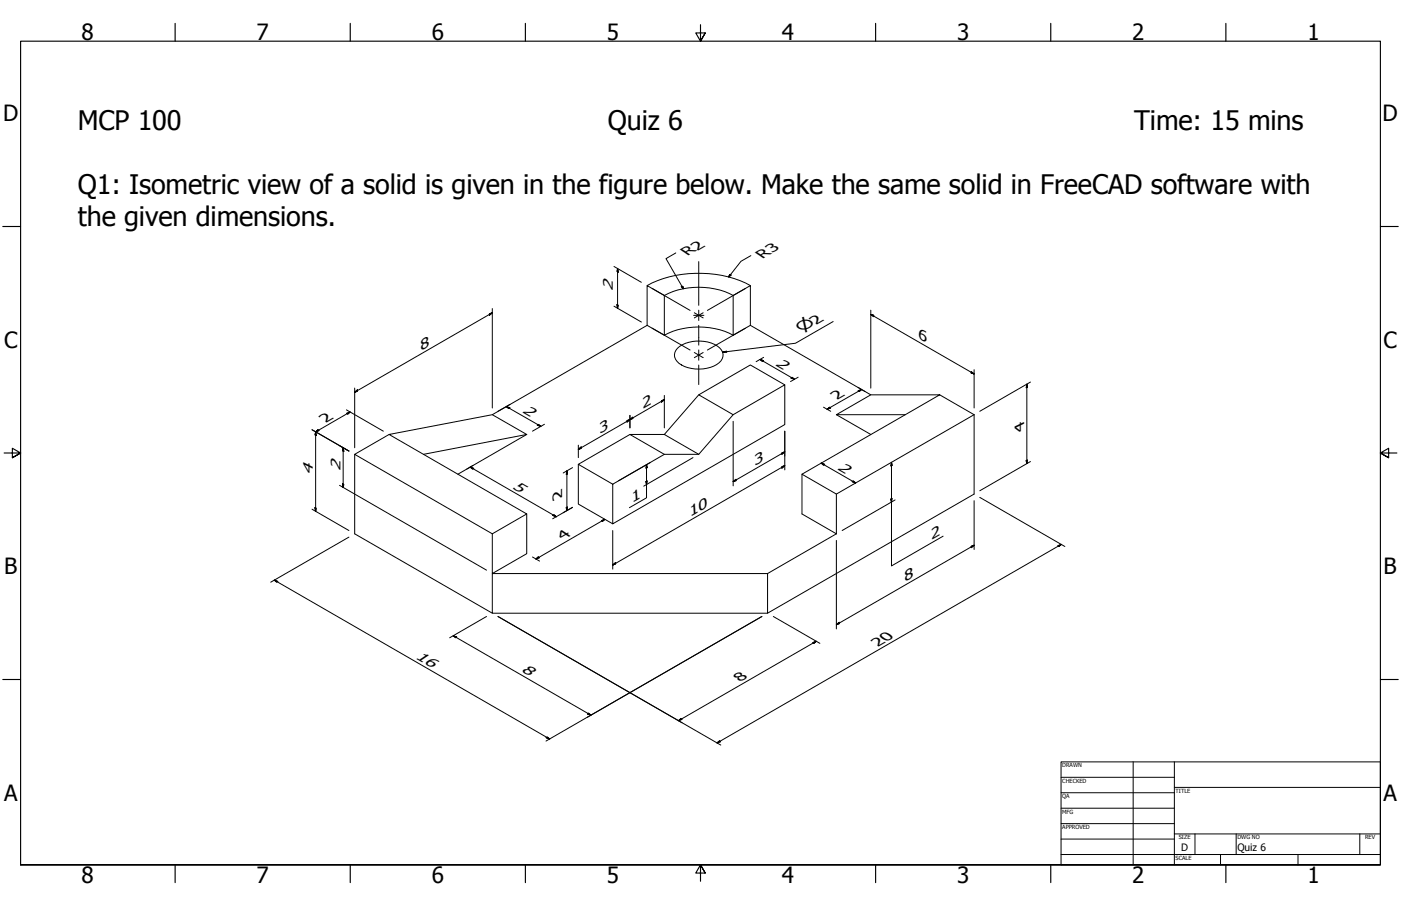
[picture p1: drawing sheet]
<svg xmlns="http://www.w3.org/2000/svg" width="864mm" height="559mm" viewBox="0 0 864 559" stroke-linecap="round" stroke-linejoin="round" font-family="sans-serif">
<!-- layer: Visible (ANSI) -->
<g fill="none" stroke="#000" stroke-width=".62">
<path d="M399 176a70 70 0 0 1 64 0M410 182a47 47 0 0 1 42 0M399 201v-25l11 6v25M399 201l-96 55M399 201l11 6M410 207a47 47 0 0 1 42 0M418 215a21 21 0 0 1 27 1 7 7 0 0 1-5 10 22 22 0 0 1-23-3 6 6 0 0 1 1-8zM463 201v-25l-11 6v25M463 201l74 43M463 201l-11 6M484 237l-21-12-32 19 21 12M431 244l-21 24 21 12"/>
<path d="M516 256l21-12h42l-21 12zM516 256l21 12M558 256l-64 36 22 13 84-49M579 244l21 12M600 256v49l-127 73M240 268l63-12 22 12-64 12zM240 268l-21 12 84 49 22-12-64-37M325 268l-43 24M388 268l-32 18 22 13M410 268h-22l22 12M219 280v49l84 49M356 286v25l22 12"/>
<path d="M378 299l32-19h21l21-24 32-19v25l-106 61zM494 292v25l22 12M325 317v25l-22 12v-25M516 305v24M516 329l-43 25M303 354h170v24h-170z"/>
</g>
<!-- layer: Border (ANSI) -->
<g fill="none" stroke="#000" stroke-width=".7">
<path d="M108 14v11M216 14v11M324 14v11M432 15v10l-3-5h6l-3 5 3-5M540 14v11M648 14v11M756 14v11M2 140h11M851 140h11M3 279h10l-5-3v6l5-3-5 3M861 279h-10l5-3v6l-5-3 5 3M2 419h11"/>
<path d="M851 419h11M13 533v-508h838v508h-838h838M108 533v11M216 533v11M324 533v11M435 538l-3-5 3 5h-6l3-5v11M540 533v11M648 533v11M756 533v11"/>
</g>
<!-- layer: Title (ANSI) -->
<g fill="none" stroke="#000" stroke-width=".62">
<path d="M654 470h197v63h-197zM654 479h70M698 470v63M724 470v63M654 489h70M654 498h70M724 486h127M654 508h70M654 518h70M724 514h127M737 514v13M762 514v13"/>
<path d="M838 514v13M654 527h197M752 527v6M800 527v6"/>
</g>
<!-- layer: Dimension (ANSI) -->
<g fill="none" stroke="#000" stroke-width=".62">
<path d="M417 156l-6 4 10 18M463 158l-6 3-8 10M378 164l17 10M381 166v2l-1-1zM381 166v24M420 177h1v1zM450 169l1 1-2 1zM302 194l1-1-1 1zM303 193l-84 49M303 190v62M378 189l17 10M380 188h1v2z"/>
<path d="M514 198l-24 14-45 5M537 194l2 1zM537 194l63 37M537 191v48M445 217h3zM219 239v37M469 222l2 1h-1zM469 222l21 12M471 220l-5 3M488 233l2 1zM492 233l-5 2M529 239l4 2"/>
<path d="M599 229l1 2-1-1zM600 228v24M633 237v2zM633 237v49M635 236l-31 18M214 253l22 13M214 255l2-1-2 1zM216 254l-21 12v49M219 242l1-2v1zM312 251l2 1zM312 251l21 12M314 249l-7 5"/>
<path d="M387 259h1l-1 1zM388 259l2-2v1zM388 256v8M408 247h2l-2 1zM410 247l-54 30M410 244v20M452 260v40M508 251l4 3M510 252l1-1 1 1zM529 241l2-1-1 1zM531 240l-21 12M192 265l23 13-6-3"/>
<path d="M195 266v3l-1-1zM195 266l1-1 1 1zM212 276v2h-1zM212 276v25M331 262h1l1 1zM336 262l-8 4M356 277l2-1v1zM356 275v7M482 279h2l-2 1zM484 279l-32 18M484 266v24M209 299l91 53"/>
<path d="M211 298l1 1v2zM290 288l2 1h-1zM290 288l53 31M292 287l-4 2M349 290l1 2-1 1zM349 290v25M353 288l-6 4M398 297h1v2zM399 287v1l-1 1zM399 287v20l-11 6M401 285l-20 12M427 282l-30 18"/>
<path d="M452 297l2-1zM482 288l2-1-2 2zM484 287l-106 61M506 286h2v1zM506 286l21 12M525 297h1l1 1zM550 285v2h-1zM550 285v64l31-18M633 284v2zM635 285l-31 18M192 314l23 13M194 313h1v2z"/>
<path d="M341 318h1l1 1zM347 316l6-3-12 7M349 313h1l-1 2zM549 308l1-1v3zM552 308l-33 19M600 309v30M604 307l52 30M215 331l-48 28M371 321l2-1-2 2zM373 320l-43 25M378 327v24M516 333v55"/>
<path d="M599 337l1-1-1 2zM600 336l-84 49M652 337l2-1-1 1zM654 336l-212 122M169 358l2 1h-1zM169 358l170 98M328 344l5 2M330 345l2-1zM378 348l1-1v1zM279 392l2 1zM279 392l85 49M300 380l-23 13"/>
<path d="M307 380l137 80M477 380l28 17M501 396h2l-1 1zM503 396l-85 48M516 385l1-1v1zM337 455l2 1zM362 442l108-62-133 77M362 440h1l1 1zM418 444l2-1v1zM442 458l1-1h1z"/>
</g>
<g fill="#000" stroke="#000" stroke-width=".62">
<path d="M381 166v2zM381 166v2l-1-1zM420 177l1 1zM420 177h1v1zM450 169l-1 2zM450 169l1 1-2 1zM302 194l1-1zM302 194l1-1-1 1zM380 188l1 2zM380 188h1v2zM537 194l2 1zM445 217h3z"/>
<path d="M469 222l2 1zM469 222l2 1h-1zM488 233l2 1zM599 230l1 1zM599 229l1 2-1-1zM633 237v2zM214 255l2-1zM214 255l2-1-2 1zM219 242l1-2zM219 242l1-2v1zM312 251l2 1zM388 259l2-2z"/>
<path d="M388 259l2-2v1zM408 248l2-1zM408 247h2l-2 1zM510 252l1-1zM510 252l1-1 1 1zM530 241l1-1zM529 241l2-1-1 1zM195 266v3zM195 266v3l-1-1zM195 266l1-1zM195 266l1-1 1 1zM212 276v2z"/>
<path d="M212 276v2h-1zM331 262l2 1zM331 262h1l1 1zM356 277l2-1zM356 277l2-1v1zM387 260l1-1zM387 259h1l-1 1zM211 298l1 3zM211 298l1 1v2zM290 288l2 1zM290 288l2 1h-1zM349 290l1 2z"/>
<path d="M349 290l1 2-1 1zM398 297l1 2zM398 297h1v2zM399 287v1zM399 287v1l-1 1zM452 297l2-1zM482 280l2-1zM482 279h2l-2 1zM482 289l2-2zM482 288l2-1-2 2zM506 286h2zM506 286h2v1z"/>
<path d="M525 297l2 1zM525 297h1l1 1zM550 285v2zM550 285v2h-1zM633 284v2zM194 313l1 2zM194 313h1v2zM341 318l2 1zM341 318h1l1 1zM349 313v2zM349 313h1l-1 2zM549 308l1 2z"/>
<path d="M549 308l1-1v3zM371 322l2-2zM371 321l2-1-2 2zM599 338l1-2zM599 337l1-1-1 2zM653 337l1-1zM652 337l2-1-1 1zM169 358l2 1zM169 358l2 1h-1zM330 345l2-1zM378 348l1-1zM378 348l1-1v1z"/>
<path d="M279 392l2 1zM502 397l1-1zM501 396h2l-1 1zM516 385l1-1zM516 385l1-1v1zM337 455l2 1zM362 440l2 1zM362 440h1l1 1zM418 444l2-1zM418 444l2-1v1zM442 458l1-1zM442 458l1-1h1z"/>
</g>
<!-- layer: Center Mark (ANSI) -->
<path d="M402 178l23 13M459 178l-23 13M428 195h6M428 193l5 3M433 193l-5 3M402 202l23 14M428 217l5 4M433 217l-5 4M459 202l-23 14" fill="none" stroke="#000" stroke-width=".62"/>
<!-- layer: Centerline (ANSI) -->
<path d="M431 161v27M431 191v7M431 201v12M431 216v6M431 225v12" fill="none" stroke="#000" stroke-width=".62"/>
<g font-size="16.6">
<text x="48" y="80">MCP 100</text>
<text x="375" y="80">Quiz 6</text>
<text x="699" y="80">Time: 15 mins</text>
<text x="48" y="120">Q1: Isometric view of a solid is given in the figure below. Make the same solid in FreeCAD software with</text>
<text x="48" y="139">the given dimensions.</text>
</g>
<g font-size="13.8">
<text x="50" y="24">8</text>
<text x="158" y="24">7</text>
<text x="266" y="24">6</text>
<text x="374" y="24">5</text>
<text x="482" y="24">4</text>
<text x="590" y="24">3</text>
<text x="698" y="24">2</text>
<text x="806" y="24">1</text>
<text x="2" y="75">D</text>
<text x="852" y="75">D</text>
<text x="3" y="215">C</text>
<text x="853" y="215">C</text>
<text x="3" y="354">B</text>
<text x="853" y="354">B</text>
<text x="2" y="494">A</text>
<text x="853" y="494">A</text>
<text x="50" y="544">8</text>
<text x="158" y="544">7</text>
<text x="266" y="544">6</text>
<text x="374" y="544">5</text>
<text x="482" y="544">4</text>
<text x="590" y="544">3</text>
<text x="698" y="544">2</text>
<text x="806" y="544">1</text>
</g>
<text font-size="9.5" x="494" y="205" transform="rotate(-30 494 205)">⌀2</text>
<g font-size="8.8">
<text x="424" y="158" transform="rotate(-30 424 158)">R2</text>
<text x="470" y="160" transform="rotate(-30 470 160)">R 3</text>
<text x="378" y="179" transform="rotate(-90 378 179)">2</text>
<text x="566" y="209" transform="rotate(30 566 209)">6</text>
<text x="259" y="216" transform="rotate(-30 259 216)">8</text>
<text x="478" y="225" transform="rotate(30 478 225)">2</text>
<text x="322" y="254" transform="rotate(30 322 254)">2</text>
<text x="396" y="252" transform="rotate(-30 396 252)">2</text>
<text x="201" y="261" transform="rotate(-30 201 261)">2</text>
<text x="370" y="267" transform="rotate(-30 370 267)">3</text>
<text x="465" y="287" transform="rotate(-30 465 287)">3</text>
<text x="193" y="293" transform="rotate(-90 193 293)">4</text>
<text x="210" y="291" transform="rotate(-90 210 291)">2</text>
<text x="516" y="289" transform="rotate(30 516 289)">2</text>
<text x="316" y="301" transform="rotate(30 316 301)">5</text>
<text x="390" y="310" transform="rotate(-30 390 310)">1</text>
<text x="425" y="319" transform="rotate(-30 425 319)">10</text>
<text x="574" y="333" transform="rotate(-30 574 333)">2</text>
<text x="558" y="359" transform="rotate(-30 558 359)">8</text>
<text x="256" y="406" transform="rotate(30 256 406)">16</text>
<text x="321" y="414" transform="rotate(30 321 414)">8</text>
</g>
<g font-size="8.7">
<text x="516" y="247" transform="rotate(-30 516 247)">2</text>
<text x="631" y="265" transform="rotate(-90 631 265)">4</text>
<text x="346" y="307" transform="rotate(-90 346 307)">2</text>
<text x="347" y="333" transform="rotate(-30 347 333)">4</text>
<text x="541" y="399" transform="rotate(-30 541 399)">20</text>
<text x="456" y="420" transform="rotate(-30 456 420)">8</text>
</g>
<g font-size="6.3">
<text x="728" y="525">D</text>
<text x="763" y="525">Quiz 6</text>
</g>
<g font-size="3.5">
<text x="655" y="473">DRAWN</text>
<text x="655" y="483">CHECKED</text>
<text x="725" y="489">TITLE</text>
<text x="655" y="492">QA</text>
<text x="655" y="502">MFG</text>
<text x="655" y="511">APPROVED</text>
<text x="727" y="518">SIZE</text>
<text x="763" y="518">DWG NO</text>
<text x="841" y="518">REV</text>
<text x="725" y="530">SCALE</text>
</g>
</svg>
